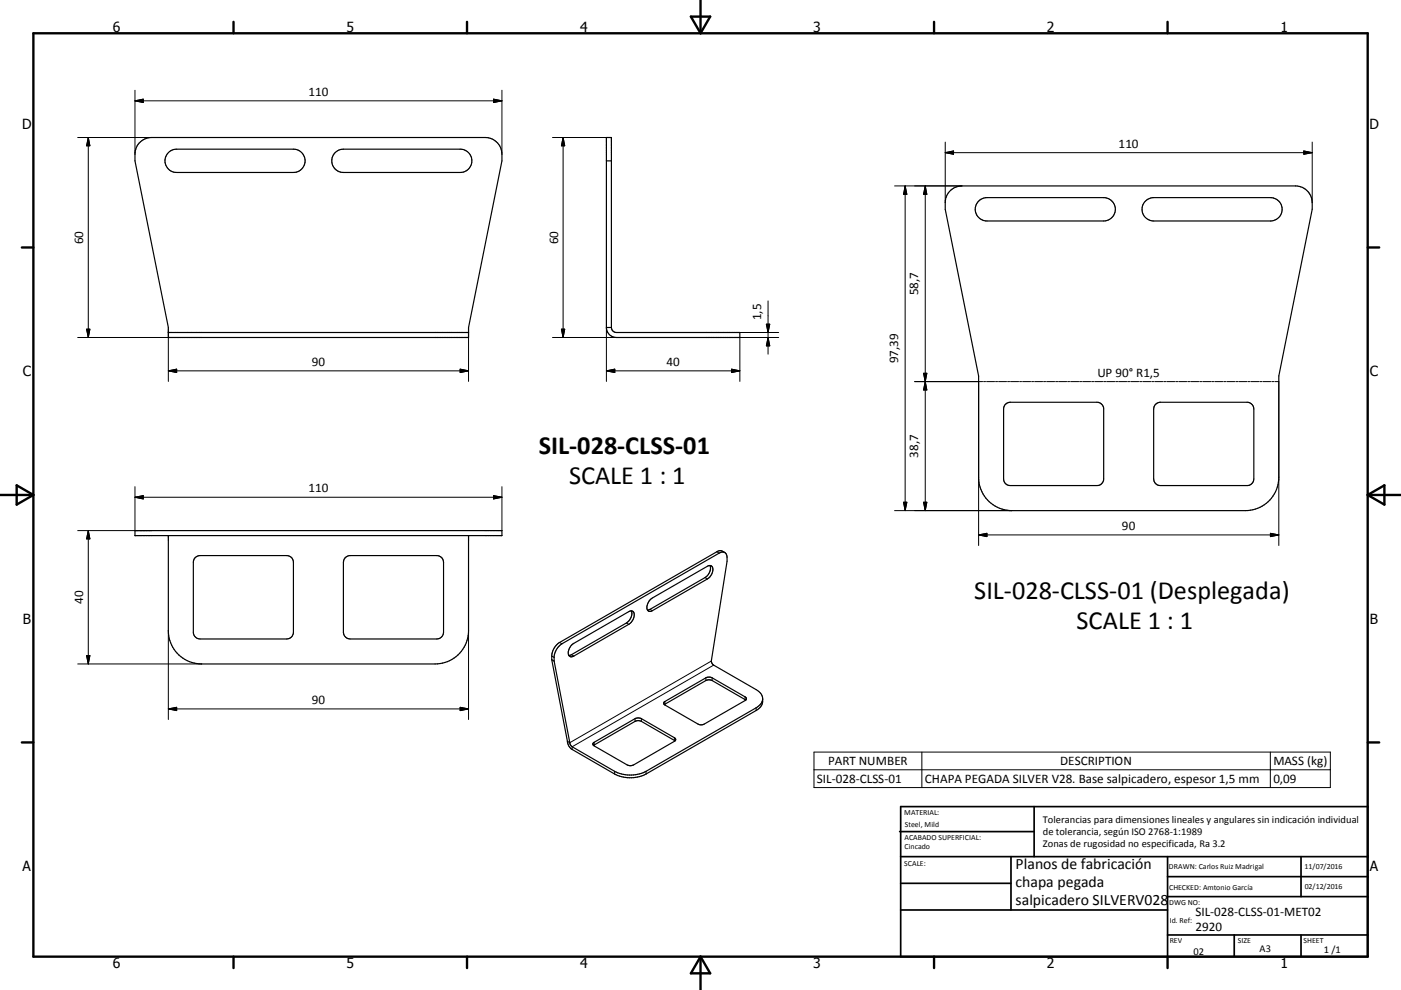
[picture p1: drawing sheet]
<svg xmlns="http://www.w3.org/2000/svg" width="420mm" height="297mm" viewBox="0 0 420 297" stroke-linecap="round" stroke-linejoin="round" font-family="sans-serif">
<g fill="none" stroke="#000" stroke-width=".36">
<path d="M41.7 42.9a5 5 0 0 1 3.8-1.6h100a5.1 5.1 0 0 1 5 5v2l-10 50v3h-90v-3l-10-50 .1-3.1 .5-1.5zM50.5 45.8l1.1-.8 1.4-.2h35a3.5 3.5 0 0 1 3.5 3.4 3.5 3.5 0 0 1-3.5 3.5h-35a3.5 3.5 0 0 1-3.3-2.1 3.5 3.5 0 0 1 .8-3.8zM100.5 45.8l1.1-.8 1.4-.2h35a3.5 3.5 0 0 1 3.5 3.4 3.5 3.5 0 0 1-3.5 3.5h-35a3.5 3.5 0 0 1-3.3-2.1 3.5 3.5 0 0 1 .8-3.8zM181.8 48.3h1.5M284.7 57.5a5 5 0 0 1 3.7-1.7h100a5.1 5.1 0 0 1 5 5v2l-10 50v30.4a10 10 0 0 1-10 10h-70a10 10 0 0 1-10-10v-30.4l-10-50 .1-3.1 .3-.9zM293.4 60.3l1.1-.7 1.4-.3h35a3.5 3.5 0 0 1 3.5 3.5 3.5 3.5 0 0 1-3.5 3.5h-35a3.5 3.5 0 0 1-3.2-2.2 3.5 3.5 0 0 1 .7-3.8zM343.4 60.3l1.2-.7 1.3-.3h35a3.5 3.5 0 0 1 3.5 3.5 3.5 3.5 0 0 1-3.5 3.5h-35a3.5 3.5 0 0 1-3.2-2.2 3.5 3.5 0 0 1 .7-3.8zM50.5 99.8h90M181.8 98.3v-57h1.5v57M181.8 98.3a2.99 2.99 0 0 0 3 3h37v-1.5h-37a1.52 1.52 0 0 1-1.5-1.5M181.8 98.3h1.5M301.3 121.4l.9-.6 .7-.1h26a2.03 2.03 0 0 1 2 2v21a2.03 2.03 0 0 1-2 2h-26a1.98 1.98 0 0 1-2-2v-21z"/>
<path d="M346.4 121.4l.8-.6 .7-.1h26a2.06 2.06 0 0 1 2 2v21a2.02 2.02 0 0 1-2 2h-26a2.01 2.01 0 0 1-2-2v-21zM40.5 159.2h110v1.5h-110zM50.5 160.7v28.5a10 10 0 0 0 10 10h70a10 10 0 0 0 10-10v-28.5M58.4 167.4l.9-.6 .7-.1h26a2.03 2.03 0 0 1 2 2v21a2.02 2.02 0 0 1-2 2h-26a2.03 2.03 0 0 1-2-2v-21zM103.4 167.4l.9-.6 .7-.1h26a2.06 2.06 0 0 1 2 2v21a2.06 2.06 0 0 1-2 2h-26a2.06 2.06 0 0 1-2-2v-21zM212.8 169.7a3.2 3.2 0 0 1-1.4 3.6l-16.5 9.5-.8 .2M212.8 169.7l-.7 .2-16.5 9.5a3.2 3.2 0 0 0-1.5 3.6M212.8 169.7a1.38 1.38 0 0 1 .8 2.1l-.8 1.3-.7 .6-16.5 9.5-1 .2-.5-.4M217.3 165.8l-.8-.2-.9 .3-47.1 27.3a5.4 5.4 0 0 0-2.4 3.7v1.4M217.3 165.8l-1.2-.6-.9 .2-47.4 27.3a5.3 5.3 0 0 0-2.4 5.2M217.3 165.8l.6 .8 .1 1.8-4.7 30.1 .7 1 12.7 7.4a3.5 3.5 0 0 1 2 3.1 3.5 3.5 0 0 1-2 3.2l-33 19a10.5 10.5 0 0 1-9.4 0l-12.8-7.4a3 3 0 0 1-1.4-2.4M165.4 197.9l.7 .4"/>
<path d="M165.4 197.9l4.7 24.5M166.1 198.3l4.7 24.5M171.5 193.4l17-9.9a1.13 1.13 0 0 1 1.5 .1 1.13 1.13 0 0 1 .1 1.5 3.9 3.9 0 0 1-1.6 2.2l-16.5 9.5a1.14 1.14 0 0 1-1.5-.1 1.14 1.14 0 0 1-.1-1.5zM189.3 183.3a3.2 3.2 0 0 1-1.5 3.6l-16.5 9.5-.7 .3M199.2 210.6l12.6-7.3 .8-.2 .9 .3 9.9 5.7a.57 .57 0 0 1 .4 .5 .57 .57 0 0 1-.4 .6l-12.9 7.3-1.2-.3-10.1-5.8-.2-.4zM223.6 210l-10.1-5.8a2.06 2.06 0 0 0-1.9 0l-12.4 7.2M228.6 209.8a3.4 3.4 0 0 1-1.9 2.6l-33 19a10.5 10.5 0 0 1-9.4 0l-12.8-7.4-.5-.6-.2-.6M170.1 222.4l.7 .4M202.4 222.3l-12.5 7.2a2.05 2.05 0 0 1-1.8 0l-10.1-5.8M202.4 222.3l.2-.6-.4-.4-9.9-5.7a2.11 2.11 0 0 0-1.9 0l-12.4 7.2-.3 .4 .3 .5M202.4 222.3l-10.1-5.9a2.06 2.06 0 0 0-1.9 0l-12.5 7.2"/>
</g>
<g fill="none" stroke="#000" stroke-width=".3">
<path d="M40.5 30.3h110M40.5 30.3l2.5-.6v1.1zM40.5 27.1v19.2M148 29.7l2.5 .6-2.5 .5zM150.5 27.1v19.2M23.3 41.3h22.2M26.5 41.3v60M26.5 41.3l.5 2.4h-1zM165.7 41.3h16.1M168.8 41.3l.5 2.4h-1zM168.8 41.3v60M268.2 55.8h20.2"/>
<path d="M271.4 55.8v97.4M271.4 55.8l.5 2.5h-1zM277.4 55.8v97.4M277.4 55.8l.5 2.5h-1zM283.4 45.8h110M283.4 45.8l2.5-.5v1zM283.4 42.6v18.2M390.9 45.3l2.5 .5-2.5 .5zM393.4 42.6v18.2M26 98.8h1l-.5 2.5zM50.5 99.8v14.6M140.5 99.8v14.6"/>
<path d="M168.3 98.8h1l-.5 2.5zM181.8 98.3v16.1M221.8 99.8h11.6M229.8 97.3h1l-.5 2.5zM230.3 90.3v16M23.3 101.3h37.2M50.5 111.3h90M50.5 111.3l2.5-.6v1.1zM138 110.7l2.5 .6-2.5 .5zM165.7 101.3h19.1M181.8 111.3h40M181.8 111.3l2.5-.6v1.1z"/>
<path d="M219.3 110.7l2.5 .6-2.5 .5zM230.3 101.3l.5 2.5h-1zM233.4 101.3h-11.6v13.1M274.2 114.5h20.4M276.9 112h1l-.5 2.5zM277.4 114.5l.5 2.5h-1zM293.4 114.5v49.2M294.9 114.5h.6M295.8 114.5h2.4M298.5 114.5h.6M299.4 114.5h2.4M302.1 114.5h.6"/>
<path d="M303 114.5h2.4M305.7 114.5h.6M306.6 114.5h2.4M309.3 114.5h.6M310.2 114.5h2.4M312.9 114.5h.6M313.8 114.5h2.4M316.5 114.5h.6M317.4 114.5h2.4M320.1 114.5h.6M321 114.5h2.4M323.7 114.5h.6"/>
<path d="M324.6 114.5h2.4M327.3 114.5h.6M328.2 114.5h2.4M330.9 114.5h.6M331.8 114.5h2.4M334.5 114.5h.6M335.4 114.5h2.4M338.1 114.5h.6M339 114.5h2.4M341.7 114.5h.6M342.6 114.5h2.4M345.3 114.5h.6"/>
<path d="M346.2 114.5h2.4M348.9 114.5h.6M349.8 114.5h2.4M352.5 114.5h.6M353.4 114.5h2.4M356.1 114.5h.6M357 114.5h2.4M359.7 114.5h.6M360.6 114.5h2.4M363.3 114.5h.6M364.2 114.5h2.4M366.9 114.5h.6"/>
<path d="M367.8 114.5h2.4M370.5 114.5h.6M371.4 114.5h2.4M374.1 114.5h.6M375 114.5h2.4M377.7 114.5h.6M378.6 114.5h2.4M381.3 114.5h.6M382.2 114.5h1.2v49.2M23.3 159.2h22.2M26.5 159.2v40M26.5 159.2l.5 2.5h-1z"/>
<path d="M40.5 149.2l2.5-.5v1zM40.5 146v13.2M40.5 149.2h110M148 148.7l2.5 .5-2.5 .5zM150.5 146v13.2M268.2 153.2h35.2M270.9 150.7h1l-.5 2.5zM276.9 150.7h1l-.5 2.5zM380.9 160l2.5 .5-2.5 .5zM211.4 173.3l.7 .4M214.9 165.5l.7 .4M293.4 160.5l2.5-.5v1z"/>
<path d="M293.4 160.5h90M23.3 199.2h37.2M26 196.7h1l-.5 2.5zM50.5 189.2v26.7M140.5 189.2v26.7M165.4 196.8l.7 .4M167.8 192.7l.7 .5M171.3 196.4l.7 .4M187.8 186.9l.7 .4M194.9 182.8l.7 .4M213.3 198.3l-42.5 24.5M214 199.5l-42.5 24.5v.8"/>
<path d="M50.5 212.7l2.5-.5v1zM50.5 212.7h90M138 212.2l2.5 .5-2.5 .5zM190.4 215.6v.8M192.3 215.6v.8M199.4 210.4v.9M211.6 203.4v.8M213.5 203.4v.8M223.4 209.1v.8M226.7 212.4v.8M178.1 222.7v.8M184.3 231.4v.8"/>
<path d="M193.7 231.4v.8M202.2 221.3v.8M244 225.6h154.8v10.7h-154.8zM244 230.9h154.8M276.4 225.6v10.7M380.9 225.6v10.7"/>
</g>
<g fill="none" stroke="#000" stroke-width=".71">
<path d="M10 10h400v277h-400zM70 6.6v3.4M140 6.6v3.4M207.1 5h5.8l-2.9 5zM210 0v10M280 6.6v3.4M350 6.6v3.4M6.6 74.2h3.4M410 74.2h3.5M0 148.5h10M5 145.6l5 2.9-5 2.9zM410 148.5h10.1"/>
<path d="M410 148.5l5.1-2.9v5.8zM6.6 222.7h3.4M410 222.7h3.5M70 287v3.4M140 287v3.4M210 287v10M210 287l2.9 5h-5.8zM280 287v3.4M350 287v3.4"/>
</g>
<g fill="none" stroke="#000" stroke-width=".51">
<path d="M269.7 249.5h40.3M270 242h140v45h-140zM270 257h140M303.1 257v16M310 242v15M350 257v30M390.1 257v12M270 265h33.1M270 273h80M350 269h60M350 263h60M350 280.5h60"/>
<path d="M370 280.5v6.5M390.1 280.5v6.5"/>
</g>
<g fill="#000" stroke="#000" stroke-width=".3">
<path d="M40.5 30.3l2.5-.6v1.1zM148 29.7l2.5 .6-2.5 .5zM26.5 41.3l.5 2.4h-1zM168.8 41.3l.5 2.4h-1zM271.4 55.8l.5 2.5h-1zM277.4 55.8l.5 2.5h-1zM283.4 45.8l2.5-.5v1zM390.9 45.3l2.5 .5-2.5 .5zM26 98.8h1l-.5 2.5zM168.3 98.8h1l-.5 2.5zM229.8 97.3h1l-.5 2.5zM50.5 111.3l2.5-.6v1.1z"/>
<path d="M138 110.7l2.5 .6-2.5 .5zM181.8 111.3l2.5-.6v1.1zM219.3 110.7l2.5 .6-2.5 .5zM230.3 101.3l.5 2.5h-1zM276.9 112h1l-.5 2.5zM277.4 114.5l.5 2.5h-1zM40.5 149.2l2.5-.5v1zM148 148.7l2.5 .5-2.5 .5zM270.9 150.7h1l-.5 2.5zM276.9 150.7h1l-.5 2.5zM293.4 160.5l2.5-.5v1zM26.5 159.2l.5 2.5h-1z"/>
<path d="M380.9 160l2.5 .5-2.5 .5zM26 196.7h1l-.5 2.5zM50.5 212.7l2.5-.5v1zM138 212.2l2.5 .5-2.5 .5z"/>
</g>
<g font-size="7.9">
<text x="161.5" y="136.1">SIL-028-CLSS-01</text>
<text x="170.6" y="145.2">SCALE 1 : 1</text>
<text x="292.1" y="179.6">SIL-028-CLSS-01 (Desplegada)</text>
<text x="322.7" y="188.6">SCALE 1 : 1</text>
</g>
<g font-size="4.7">
<text x="304.5" y="260.9">Planos de fabricación</text>
<text x="304.5" y="266.2">chapa pegada</text>
<text x="304.5" y="271.6">salpicadero SILVERV028</text>
</g>
<g font-size="4.2">
<text x="33.9" y="9.6">6</text>
<text x="103.9" y="9.6">5</text>
<text x="173.9" y="9.6">4</text>
<text x="243.8" y="9.6">3</text>
<text x="313.9" y="9.6">2</text>
<text x="383.9" y="9.6">1</text>
<text x="6.7" y="38.7">D</text>
<text x="410.5" y="38.7">D</text>
<text x="6.9" y="112.9">C</text>
<text x="410.7" y="112.9">C</text>
<text x="6.9" y="187.1">B</text>
<text x="410.7" y="187.1">B</text>
<text x="6.8" y="261.4">A</text>
<text x="410.7" y="261.4">A</text>
<text x="33.9" y="290.4">6</text>
<text x="103.9" y="290.4">5</text>
<text x="173.9" y="290.4">4</text>
<text x="243.8" y="290.4">3</text>
<text x="313.9" y="290.4">2</text>
<text x="383.9" y="290.4">1</text>
</g>
<g font-size="3.9">
<text x="92.5" y="28.7">110</text>
<text x="335.4" y="44.3">110</text>
<text x="24.9" y="73.2" transform="rotate(-90 24.9 73.2)">60</text>
<text x="167.3" y="73.2" transform="rotate(-90 167.3 73.2)">60</text>
<text x="275.3" y="88.6" transform="rotate(-90 275.3 88.6)">58,7</text>
<text x="228.2" y="96" transform="rotate(-90 228.2 96)">1,5</text>
<text x="93.5" y="109.7">90</text>
<text x="199.8" y="109.7">40</text>
<text x="269.3" y="109" transform="rotate(-90 269.3 109)">97,39</text>
<text x="329" y="113.2">UP 90° R1,5</text>
<text x="275.3" y="137.3" transform="rotate(-90 275.3 137.3)">38,7</text>
<text x="92.5" y="147.7">110</text>
<text x="336.4" y="158.9">90</text>
<text x="24.9" y="181.2" transform="rotate(-90 24.9 181.2)">40</text>
<text x="93.5" y="211.1">90</text>
<text x="248.2" y="229.5">PART NUMBER</text>
<text x="317.8" y="229.5">DESCRIPTION</text>
<text x="381.8" y="229.6">MASS (kg)</text>
<text x="244.9" y="234.9">SIL-028-CLSS-01</text>
<text x="277.3" y="234.9">CHAPA PEGADA SILVER V28. Base salpicadero, espesor 1,5 mm</text>
<text x="381.8" y="234.9">0,09</text>
<text x="358.4" y="274.9">SIL-028-CLSS-01-MET02</text>
<text x="358.4" y="279.4">2920</text>
</g>
<g font-size="3.1">
<text x="312.7" y="246.8">Tolerancias para dimensiones lineales y angulares sin indicación individual</text>
<text x="312.7" y="250.4">de tolerancia, según ISO 2768-1:1989</text>
<text x="312.7" y="254">Zonas de rugosidad no especificada, Ra 3.2</text>
<text x="357.8" y="286.5">02</text>
<text x="377.6" y="285.6">A3</text>
<text x="396.9" y="285.9">1 /1</text>
</g>
<g font-size="2.4">
<text x="271.1" y="244.4">MATERIAL:</text>
<text x="271.2" y="252">ACABADO SUPERFICIAL:</text>
<text x="271.3" y="248">Steel, Mild</text>
<text x="271.2" y="254.7">Cincado</text>
<text x="271.1" y="259.7">SCALE:</text>
<text x="350.4" y="260.8">DRAWN: Carlos Ruiz Madrigal</text>
<text x="391.1" y="260.6">11/07/2016</text>
<text x="350.5" y="267">CHECKED: Amtonio García</text>
<text x="391.2" y="266.7">02/12/2016</text>
<text x="350.5" y="271.4">DWG NO:</text>
<text x="350.7" y="276.9">Id. Ref:</text>
<text x="350.7" y="282.8">REV</text>
<text x="371.1" y="282.9">SIZE</text>
<text x="390.8" y="283">SHEET</text>
</g>
</svg>
